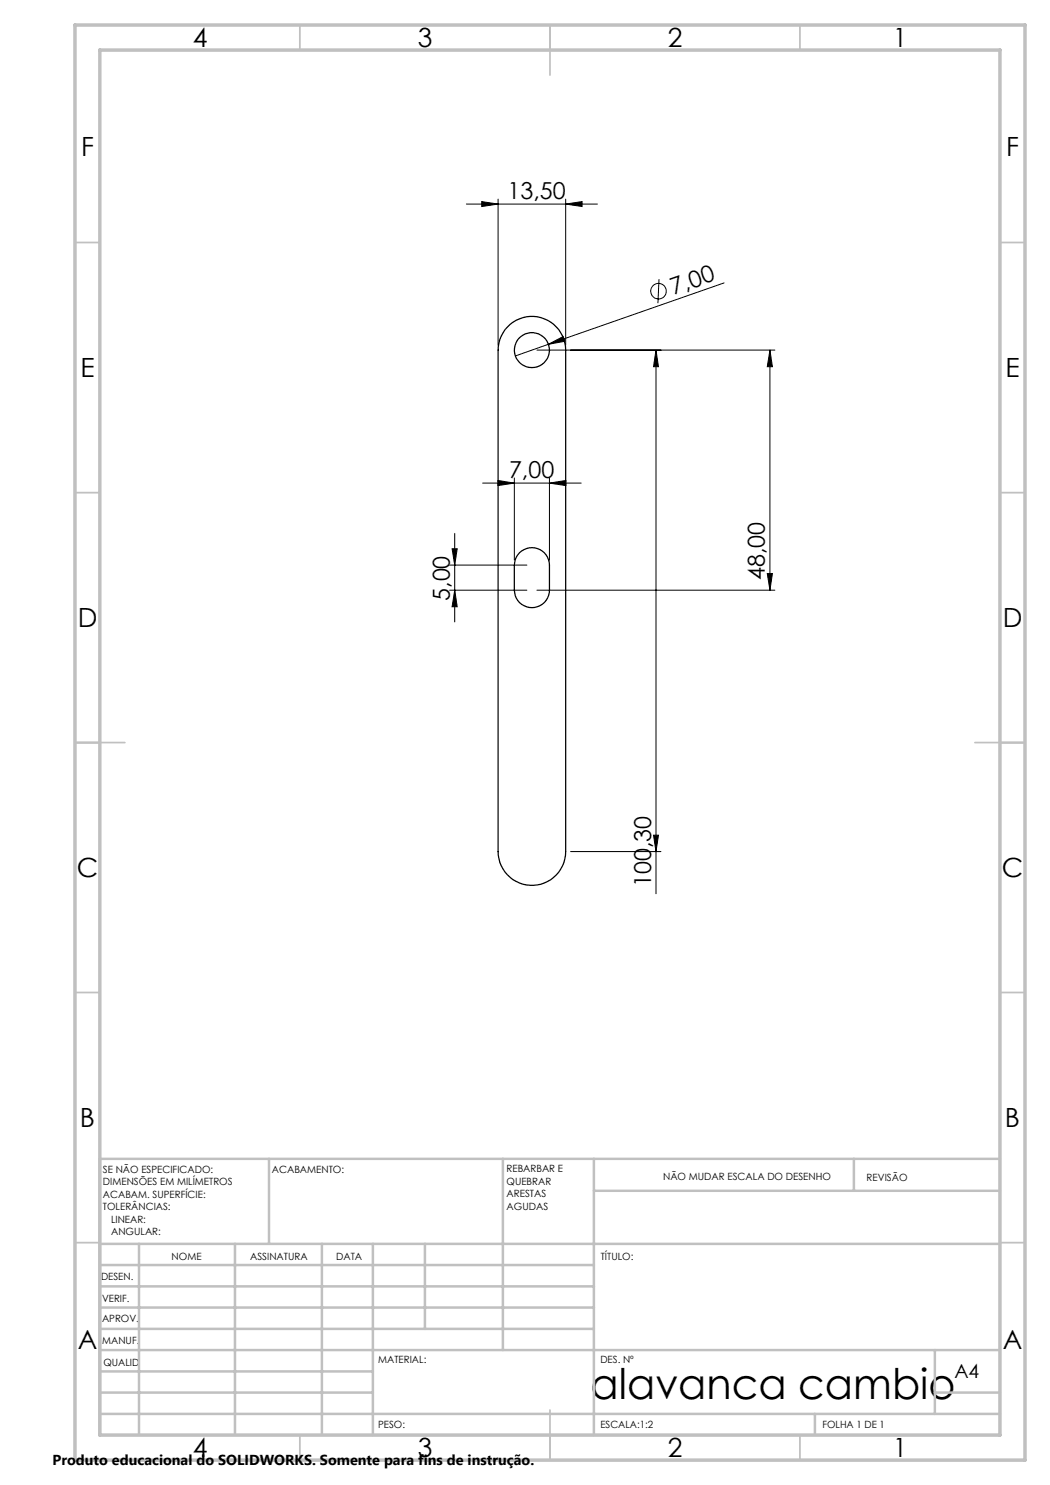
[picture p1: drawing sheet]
<svg xmlns="http://www.w3.org/2000/svg" width="210mm" height="297mm" viewBox="0 0 210 297" stroke-linecap="round" stroke-linejoin="round" font-family="sans-serif">
<g fill="none" stroke="#000" stroke-width=".25">
<path d="M101.5 65.4a6.8 6.8 0 0 1 7.4-1.6 6.8 6.8 0 0 1 4.2 6.2v100.3a6.8 6.8 0 0 1-6.7 6.8 6.8 6.8 0 0 1-6.8-6.8l.1-101a6.8 6.8 0 0 1 1.8-3.9zM103.9 110.6a3.5 3.5 0 0 1 3.8-.8 3.5 3.5 0 0 1 2.2 3.2v5a3.5 3.5 0 0 1-3.5 3.5 3.5 3.5 0 0 1-3.5-3.5v-5a3.6 3.6 0 0 1 1-2.4z"/>
<circle cx="106.4" cy="70" r="3.5"/>
</g>
<g fill="none" stroke="#000" stroke-width=".2">
<path d="M99.6 39.8v29.2M113.1 39.8v29.2M93.3 40.8h26.2M96.3 40.3l3.3 .5-3.3 .5zM113.1 40.8l3.3-.5v1zM131.8 55.8l-.2 4.8M144.8 56.6l-35.1 12.3M107.4 70h47.6M109.7 68.9l2.9-1.6 .4 1zM109.7 68.9l-6.6 2.3M131.2 70l.5 3.3h-1zM131.2 70v108.7"/>
<path d="M154 70l.5 3.3h-1zM154 70v48M96.5 96.6h19.7M99.6 96.1l3.3 .5-3.3 .5zM102.9 95.6v16.4M109.9 96.6l3.3-.5v1zM109.9 95.6v16.4M89.9 118h15.5M89.9 113h15.5M90.4 109.7h1l-.5 3.3zM90.9 118l.5 3.4h-1zM90.9 106.7v17.7"/>
<path d="M107.4 118h47.6M153.5 114.7h1l-.5 3.3zM114.1 170.3h18.1M130.7 167h1l-.5 3.3z"/>
<circle cx="131.7" cy="58.2" r="1.55"/>
</g>
<g fill="none" stroke="#c0c0c0" stroke-width=".35">
<path d="M60 5v5M110 5v10M160 5v5M15 48.5h5M200 48.5h5M15 98.5h5M200 98.5h5M15 148.5h10M195 148.5h10M15 198.5h5M200 198.5h5M15 248.5h5"/>
<path d="M200 248.5h5M60 287v5M110 282v10M160 287v5"/>
</g>
<g fill="none" stroke="#c0c0c0" stroke-width=".5">
<path d="M53.8 231.8v17M100.6 231.8v38.2M118.8 231.8v55.2M118.8 238.2h81.2M170.8 231.8v6.4M200 231.8h-180v55.2M20 248.8h180M20 257.3h98.8M20 253h98.8M27.8 248.8v38.2M47 248.8v38.2M64.4 248.8v38.2"/>
<path d="M74.6 248.8v38.2M85 248.8v17M20 265.8h98.8M20 261.5h98.8M20 278.5h54.6M20 274.3h54.6M20 270h180M187 278.5h13M187 270v12.8M20 282.8h180M163 282.8v4.2"/>
</g>
<path d="M15 5h190v287h-190zM20 10h180v277h-180z" fill="none" stroke="#c0c0c0" stroke-width=".7"/>
<g fill="#000">
<path d="M109.7 68.9l2.9-1.6 .4 1z"/>
<path d="M96.3 40.3l3.3 .5-3.3 .5zM113.1 40.8l3.3-.5v1zM99.6 96.1l3.3 .5-3.3 .5zM109.9 96.6l3.3-.5v1z"/>
<path d="M131.2 70l.5 3.3h-1zM130.7 167h1l-.5 3.3zM154 70l.5 3.3h-1zM153.5 114.7h1l-.5 3.3zM90.4 109.7h1l-.5 3.3zM90.9 118l.5 3.4h-1z"/>
</g>
<text font-size="8.5" x="118.1" y="279.7">alavanca cambio</text>
<g font-size="5.3">
<text x="38.5" y="9.5">4</text>
<text x="83.5" y="9.5">3</text>
<text x="133.6" y="9.5">2</text>
<text x="178.6" y="9.5">1</text>
<text x="16.2" y="31.2">F</text>
<text x="201.2" y="31.2">F</text>
<text x="16.1" y="75.5">E</text>
<text x="201.1" y="75.5">E</text>
<text x="15.5" y="125.5">D</text>
<text x="200.5" y="125.5">D</text>
<text x="15.4" y="175.5">C</text>
<text x="200.4" y="175.5">C</text>
<text x="16" y="225.5">B</text>
<text x="201" y="225.5">B</text>
<text x="15.5" y="269.7">A</text>
<text x="200.5" y="269.7">A</text>
<text x="38.5" y="291.5">4</text>
<text x="83.5" y="291.5">3</text>
<text x="133.6" y="291.5">2</text>
<text x="178.6" y="291.5">1</text>
</g>
<g font-size="4.7">
<text x="101.5" y="39.8">13,50</text>
<text x="134.7" y="59" transform="rotate(-19 134.7 59)">7,00</text>
<text x="101.8" y="95.6">7,00</text>
<text x="153" y="116" transform="rotate(-90 153 116)">48,00</text>
<text x="89.9" y="120.2" transform="rotate(-90 89.9 120.2)">5,00</text>
<text x="130.2" y="177.4" transform="rotate(-90 130.2 177.4)">100,30</text>
</g>
<text font-size="3.9" x="190.9" y="275.5">A4</text>
<text font-size="2.9" x="10.5" y="292.9">Produto educacional do SOLIDWORKS. Somente para fins de instrução.</text>
<g font-size="2">
<text x="20.6" y="234.6">SE NÃO ESPECIFICADO:</text>
<text x="20.6" y="237.1">DIMENSÕES EM MILÍMETROS</text>
<text x="20.6" y="239.6">ACABAM. SUPERFÍCIE:</text>
<text x="54.4" y="234.6">ACABAMENTO:</text>
<text x="101.3" y="234.5">REBARBAR E</text>
<text x="101.3" y="237">QUEBRAR</text>
<text x="101.3" y="239.5">ARESTAS</text>
<text x="132.6" y="236">NÃO MUDAR ESCALA DO DESENHO</text>
<text x="173.3" y="236.2">REVISÃO</text>
<text x="20.6" y="242.1">TOLERÂNCIAS:</text>
<text x="22.2" y="244.6">LINEAR:</text>
<text x="101.3" y="242">AGUDAS</text>
<text x="22.2" y="247.1">ANGULAR:</text>
<text x="34.3" y="252">NOME</text>
<text x="50" y="251.9">ASSINATURA</text>
<text x="67.2" y="251.9">DATA</text>
<text x="120.2" y="251.9">TÍTULO:</text>
<text x="20.2" y="256.1">DESEN.</text>
<text x="20.4" y="260.3">VERIF.</text>
<text x="20.4" y="264.4">APROV.</text>
<text x="20.5" y="268.8">MANUF.</text>
<text x="20.7" y="273.1">QUALID</text>
<text x="75.7" y="272.5">MATERIAL:</text>
<text x="120.1" y="272.5">DES. Nº</text>
<text x="75.6" y="285.5">PESO:</text>
<text x="120.1" y="285.6">ESCALA:1:2</text>
<text x="164.5" y="285.6">FOLHA 1 DE 1</text>
</g>
</svg>
